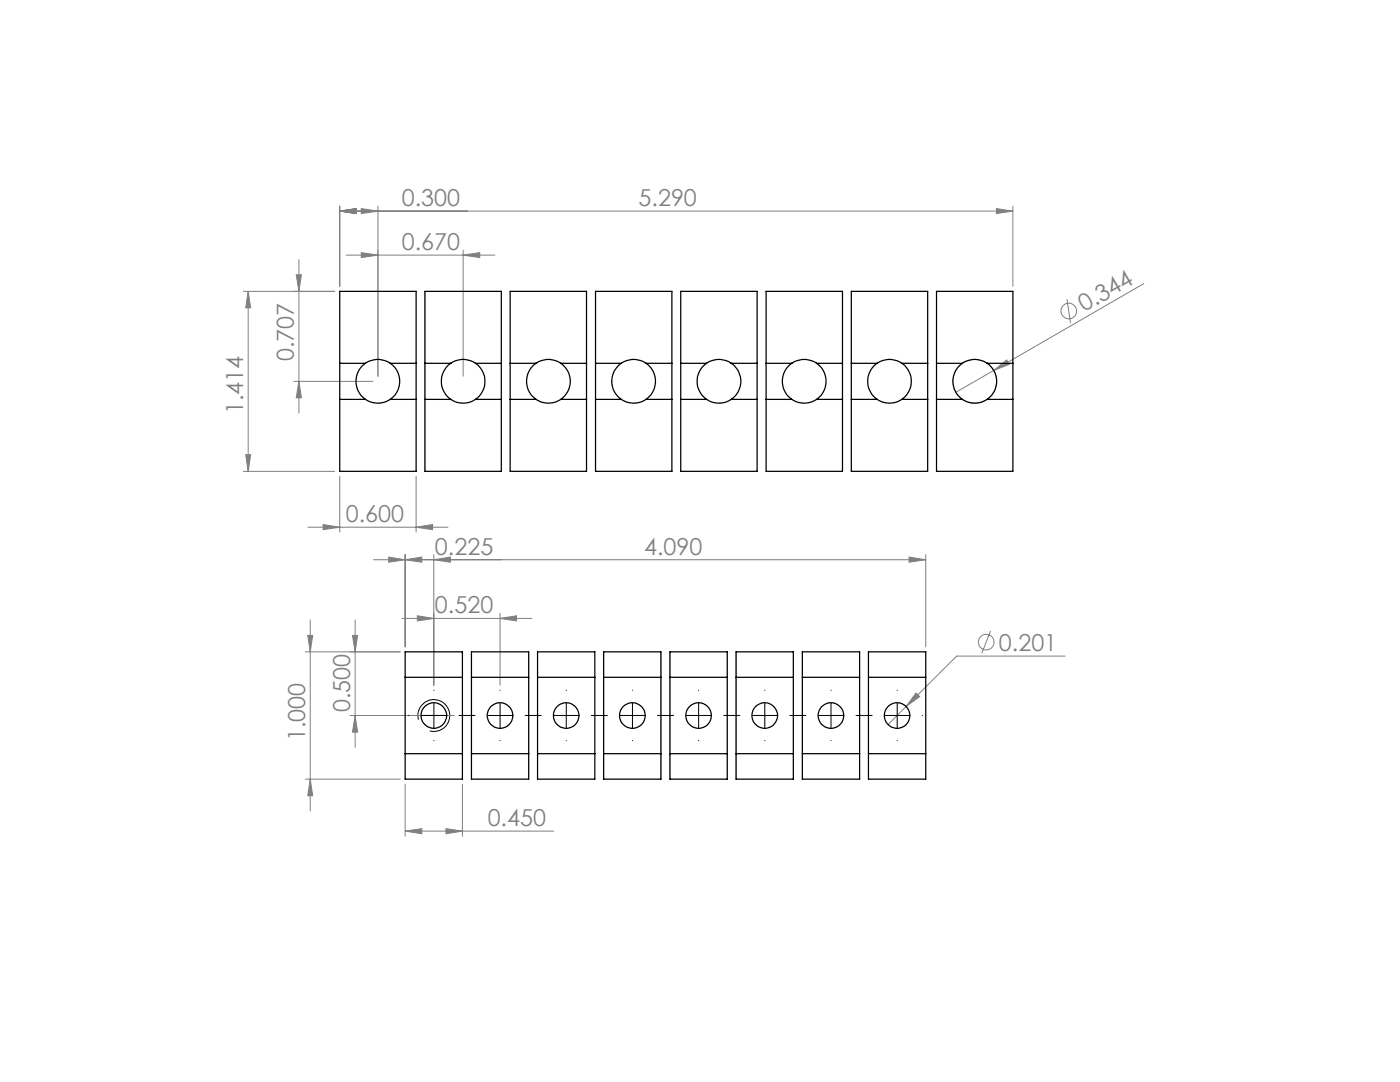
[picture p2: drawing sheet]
<svg xmlns="http://www.w3.org/2000/svg" width="279mm" height="216mm" viewBox="0 0 279 216" stroke-linecap="round" stroke-linejoin="round" font-family="sans-serif">
<g fill="none" stroke="#808080" stroke-width=".2">
<path d="M48.5 58.1h18.3M49.5 58.1l.5 3.3h-1zM49.5 58.1v36M59.1 54.8h1l-.4 3.3zM59.7 51.8v30.6M67.8 42.1l3.3-.5v1zM67.8 41.1v16M67.8 42.1h134.3M69.1 50.9h29.7M72.1 50.4l3.3 .5-3.3 .5zM72.1 41.6l3.3 .5-3.3 .5zM75.4 41.1v34"/>
<path d="M92.4 50.9l3.3-.5v1zM92.4 49.9v25.2M198.9 41.6l3.2 .5-3.2 .5zM202.1 41.1v16M212.9 59.7l.7 4.7M228.3 56.6l-30 17.3M58.6 76.1h15.8M59.7 76.1l.4 3.3h-1zM198.3 73.9l2.6-2.1 .5 .9zM198.3 73.9l-7.6 4.4M48.5 94.1h18.3M49 90.7h1l-.5 3.4z"/>
<path d="M67.8 95v11.2M83 95v11.2M61.5 105.2h27.9M64.5 104.7l3.3 .5-3.3 .5zM74.5 111.7h110.2M77.6 111.2l3.3 .5-3.3 .5zM80.9 111.7l3.3-.5v1zM80.9 110.7v18.4M83 105.2l3.3-.5v1zM86.6 111.7l3.3-.5v1zM86.6 110.7v26M181.4 111.2l3.3 .5-3.3 .5z"/>
<path d="M184.7 110.7v18.4M60.9 130.1h19M61.4 126.8h1l-.5 3.3zM61.9 123.7v38.1M70.3 126.8h1.1l-.5 3.3zM70.9 123.7v25.4M80.2 123.4h26M83.3 122.9l3.3 .5-3.3 .5zM99.8 123.4l3.3-.5v1zM99.8 122.4v14.3M182.8 138.3l.8 .7-2.8 2zM197.7 125.9l-1.8 4.5"/>
<path d="M212.5 130.9h-21.6l-13.7 13.7M60.9 155.5h19M61.9 155.5l.5 3.3h-1zM69.8 142.8h20.8M70.9 142.8l.5 3.3h-1.1zM80.9 156.5v10.4M92.3 156.5v10.4M80.9 165.8l3.3-.5v1.1zM80.9 165.8h29.6M89 165.3l3.3 .5-3.3 .6z"/>
<circle cx="213.3" cy="62.1" r="1.55"/>
<circle cx="196.8" cy="128.1" r="1.55"/>
</g>
<circle cx="194.5" cy="76.1" r="4.4" fill="none" stroke="#c0c0c0" stroke-width=".2"/>
<path d="M83.5 143.6a3.2 3.2 0 0 1 2.8-4 3.2 3.2 0 0 1 3.4 3.4 3.2 3.2 0 0 1-3.9 2.8M97.3 142.8h5M99.8 140.3v5" fill="none" stroke="#000" stroke-width=".2"/>
<g fill="none" stroke="#000" stroke-width=".2" stroke-dasharray="15.2 1.3 1.3 1.3">
<path d="M86.6 137.8v-.1M99.8 137.8v-.1M113 137.8v-.1M126.2 137.8v-.1M139.4 137.8v-.1M152.6 137.8v-.1M165.8 137.8v-.1M179.1 137.8v-.1M81.6 142.8h-.1M86.6 142.8v2.5M86.6 142.8h2.5M86.6 142.8v-2.5"/>
<path d="M86.6 142.8h-2.5M86.6 147.8h.1M94.8 142.8h-3.2M99.8 147.8h.1M108 142.8h-3.2M113 142.8v2.5M113 142.8h2.5M113 142.8v-2.5M113 142.8h-2.5M113 147.8h.1M121.2 142.8h-3.2M126.2 142.8v2.5"/>
<path d="M126.2 142.8h2.5M126.2 142.8v-2.5M126.2 142.8h-2.5M126.2 147.8h.1M134.4 142.8h-3.2M139.4 142.8v2.5M139.4 142.8h2.5M139.4 142.8v-2.5M139.4 142.8h-2.5M139.4 147.8h.1M147.6 142.8h-3.2M152.6 142.8v2.5"/>
<path d="M152.6 142.8h2.5M152.6 142.8v-2.5M152.6 142.8h-2.5M152.6 147.8h.1M160.8 142.8h-3.2M165.8 142.8v2.5M165.8 142.8h2.5M165.8 142.8v-2.5M165.8 142.8h-2.5M165.8 147.8h.1M174.1 142.8h-3.3M179.1 142.8v2.5"/>
<path d="M179.1 142.8h2.5M179.1 142.8v-2.5M179.1 142.8h-2.5M179.1 147.8h.1M184.1 142.8h.1"/>
</g>
<g fill="#808080">
<path d="M198.3 73.9l2.6-2.1 .5 .9z"/>
<path d="M182.8 138.3l.8 .7-2.8 2z"/>
<path d="M72.1 50.4l3.3 .5-3.3 .5zM92.4 50.9l3.3-.5v1z"/>
<path d="M83.3 122.9l3.3 .5-3.3 .5zM99.8 123.4l3.3-.5v1zM80.9 111.7l3.3-.5v1zM181.4 111.2l3.3 .5-3.3 .5zM77.6 111.2l3.3 .5-3.3 .5zM86.6 111.7l3.3-.5v1z"/>
<path d="M83 105.2l3.3-.5v1zM64.5 104.7l3.3 .5-3.3 .5z"/>
<path d="M89 165.3l3.3 .5-3.3 .6zM80.9 165.8l3.3-.5v1.1z"/>
<path d="M59.7 76.1l.4 3.3h-1zM59.1 54.8h1l-.4 3.3z"/>
<path d="M70.9 142.8l.5 3.3h-1.1zM70.3 126.8h1.1l-.5 3.3z"/>
<path d="M49.5 58.1l.5 3.3h-1zM49 90.7h1l-.5 3.4z"/>
<path d="M61.4 126.8h1l-.5 3.3zM61.9 155.5l.5 3.3h-1z"/>
<path d="M67.8 42.1l3.3-.5v1zM198.9 41.6l3.2 .5-3.2 .5zM67.8 42.1l3.3-.5v1zM72.1 41.6l3.3 .5-3.3 .5z"/>
</g>
<g fill="none" stroke="#000" stroke-width=".25">
<path d="M67.8 58.1h15.2v36h-15.2zM84.8 58.1h15.2v36h-15.2zM101.8 58.1h15.3v36h-15.3zM118.9 58.1h15.2v36h-15.2zM135.9 58.1h15.2v36h-15.2zM152.9 58.1h15.2v36h-15.2zM169.9 58.1h15.2v36h-15.2zM186.9 58.1h15.2v36h-15.2zM67.8 79.7h5.1M67.8 72.5h5.1M72.9 72.5a4.4 4.4 0 0 0 0 7.2M72.9 79.7a4.5 4.5 0 0 0 5 0"/>
<path d="M72.9 72.5a4.3 4.3 0 0 1 5 0M77.9 72.5a4.4 4.4 0 0 1 0 7.2M77.9 79.7h5.1M77.9 72.5h5.1M84.8 79.7h5.2M84.8 72.5h5.2M90 72.5a4.4 4.4 0 0 0 0 7.2M90 79.7a4.4 4.4 0 0 0 4.9 0M90 72.5a4.3 4.3 0 0 1 4.9 0M94.9 72.5a4.4 4.4 0 0 1 0 7.2M94.9 79.7h5.1M94.9 72.5h5.1"/>
<path d="M101.8 79.7h5.2M101.8 72.5h5.2M107 72.5a4.4 4.4 0 0 0 0 7.2M107 79.7a4.5 4.5 0 0 0 4.9 0M107 72.5a4.3 4.3 0 0 1 4.9 0M111.9 72.5a4.4 4.4 0 0 1 0 7.2M111.9 79.7h5.2M111.9 72.5h5.2M118.9 79.7h5.1M118.9 72.5h5.1M124 72.5a4.4 4.4 0 0 0 0 7.2M124 79.7a4.5 4.5 0 0 0 4.9 0"/>
<path d="M124 72.5a4.3 4.3 0 0 1 4.9 0M128.9 72.5a4.4 4.4 0 0 1 0 7.2M128.9 79.7h5.2M128.9 72.5h5.2M135.9 79.7h5.1M135.9 72.5h5.1M141 72.5a4.4 4.4 0 0 0 0 7.2M141 79.7a4.4 4.4 0 0 0 4.9 0M141 72.5a4.3 4.3 0 0 1 4.9 0M145.9 72.5a4.3 4.3 0 0 1 0 7.2M145.9 79.7h5.2M145.9 72.5h5.2"/>
<path d="M152.9 79.7h5.1M152.9 72.5h5.1M158 72.5a4.4 4.4 0 0 0 0 7.2M158 79.7a4.5 4.5 0 0 0 5 0M158 72.5a4.3 4.3 0 0 1 5 0M163 72.5a4.4 4.4 0 0 1 0 7.2M163 79.7h5.1M163 72.5h5.1M169.9 79.7h5.1M169.9 72.5h5.1M175 72.5a4.4 4.4 0 0 0 0 7.2M175 79.7a4.4 4.4 0 0 0 5 0"/>
<path d="M175 72.5a4.3 4.3 0 0 1 5 0M180 72.5a4.4 4.4 0 0 1 0 7.2M180 79.7h5.1M180 72.5h5.1M186.9 79.7h5.2M186.9 72.5h5.2M192.1 72.5a4.4 4.4 0 0 0 0 7.2M192.1 79.7a4.5 4.5 0 0 0 4.9 0M192.1 72.5a4.3 4.3 0 0 1 4.9 0M197 72.5a4.4 4.4 0 0 1 0 7.2M197 79.7h5.1M197 72.5h5.1"/>
<path d="M80.9 135.1h11.4M80.9 130.1h11.4v25.4h-11.4zM94.1 135.1h11.4M94.1 130.1h11.4v25.4h-11.4zM107.3 135.1h11.4M107.3 130.1h11.4v25.4h-11.4zM120.5 135.1h11.4M120.5 130.1h11.4v25.4h-11.4zM133.7 135.1h11.4M133.7 130.1h11.4v25.4h-11.4zM146.9 135.1h11.4M146.9 130.1h11.4v25.4h-11.4z"/>
<path d="M160.1 135.1h11.5M160.1 130.1h11.5v25.4h-11.5zM173.3 135.1h11.4M173.3 130.1h11.4v25.4h-11.4zM80.9 150.4h11.4M94.1 150.4h11.4M107.3 150.4h11.4M120.5 150.4h11.4M133.7 150.4h11.4M146.9 150.4h11.4M160.1 150.4h11.5M173.3 150.4h11.4"/>
<circle cx="86.6" cy="142.8" r="2.55"/>
<circle cx="99.8" cy="142.8" r="2.54"/>
<circle cx="113" cy="142.8" r="2.54"/>
<circle cx="126.2" cy="142.8" r="2.55"/>
<circle cx="139.4" cy="142.8" r="2.54"/>
<circle cx="152.6" cy="142.8" r="2.55"/>
<circle cx="165.8" cy="142.8" r="2.54"/>
<circle cx="179" cy="142.8" r="2.54"/>
</g>
<g font-size="4.7" fill="#808080">
<text x="80.2" y="41.1">0.300</text>
<text x="127.5" y="41.1">5.290</text>
<text x="80.2" y="49.9">0.670</text>
<text x="216.4" y="62.3" transform="rotate(-30 216.4 62.3)">0.344</text>
<text x="58.6" y="72.1" transform="rotate(-90 58.6 72.1)">0.707</text>
<text x="48.5" y="82.6" transform="rotate(-90 48.5 82.6)">1.414</text>
<text x="69" y="104.2">0.600</text>
<text x="86.8" y="110.6">0.225</text>
<text x="128.5" y="110.6">4.090</text>
<text x="86.8" y="122.4">0.520</text>
<text x="199.4" y="129.9">0.201</text>
<text x="69.9" y="142.1" transform="rotate(-90 69.9 142.1)">0.500</text>
<text x="60.9" y="147.9" transform="rotate(-90 60.9 147.9)">1.000</text>
<text x="97.3" y="164.8">0.450</text>
</g>
</svg>
